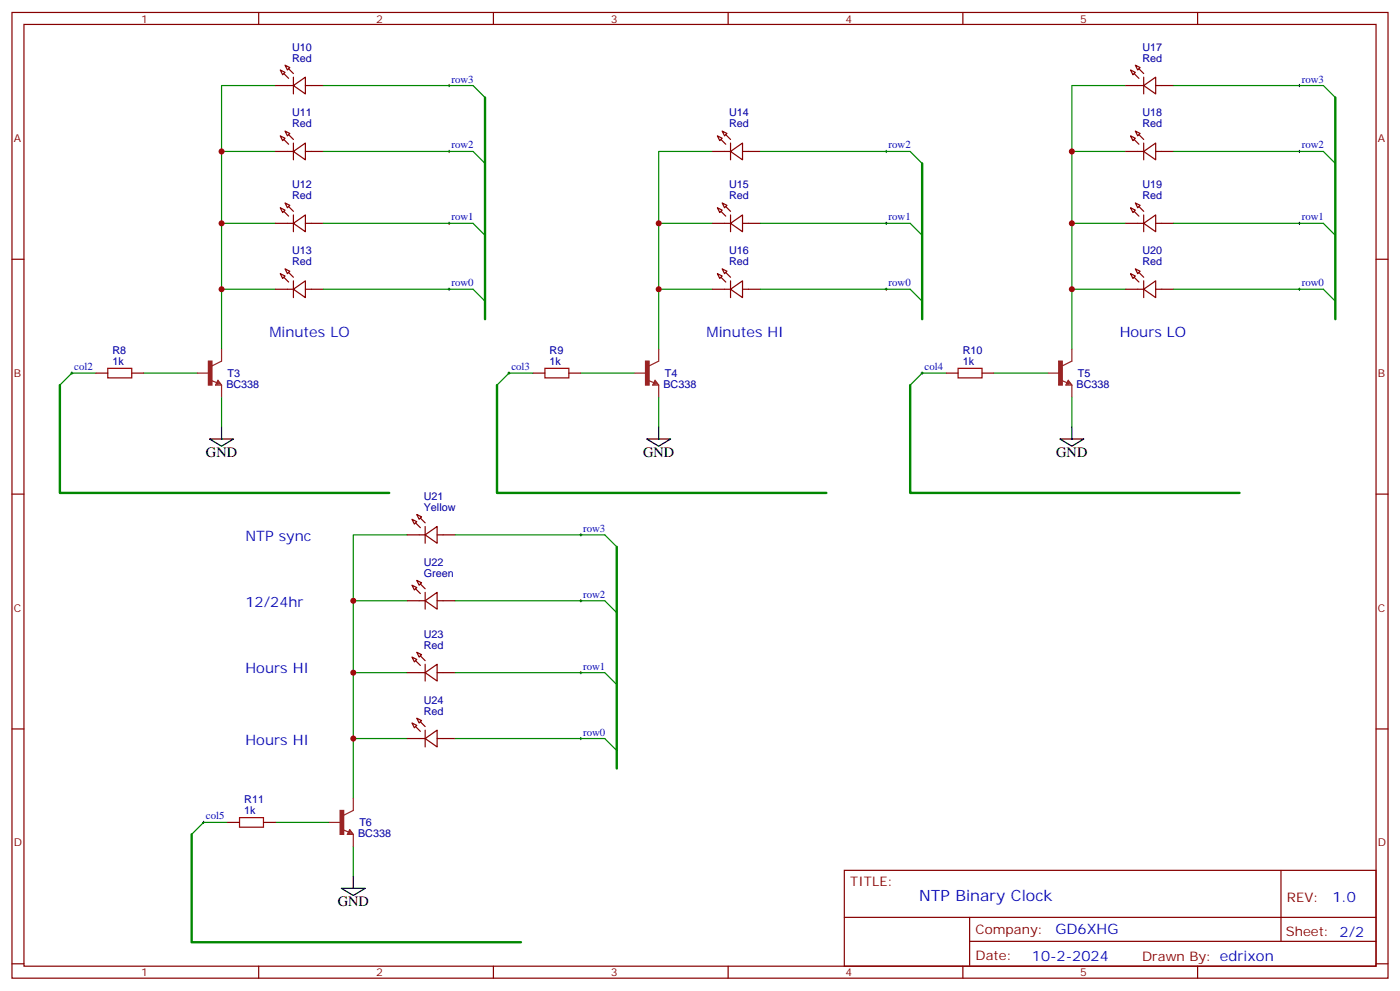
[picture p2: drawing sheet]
<svg xmlns="http://www.w3.org/2000/svg" width="412mm" height="292mm" viewBox="0 0 412 292" stroke-linecap="round" stroke-linejoin="round" font-family="sans-serif">
<g fill="none" stroke="#870000" stroke-width=".35">
<path d="M3.5 3.7h405.4v284.3h-405.4zM7.1 7.2h398.2v277.3h-398.2zM76.2 3.7v3.5M84 19.2l1.4 .7-.7 .7zM145.3 3.7v3.5M214.5 3.7v3.5M283.6 3.7v3.5M334.4 19.2l1.4 .7-.7 .7zM352.8 3.7v3.5M81.1 25.2h5.3M82.5 20.6l1.5 .7-.7 .7zM84 38.6l1.4 .7-.7 .7z"/>
<path d="M86.4 25.2l3.6-2.5v5zM86.4 22.7v5M90 25.2h5.2M212.7 38.6l1.4 .7-.7 .7zM331.6 25.2h5.3M333 20.6l1.4 .7-.7 .7zM334.4 38.6l1.4 .7-.7 .7zM336.9 25.2l3.5-2.5v5zM336.9 22.7v5M340.4 25.2h5.3M81.1 44.6h5.3M82.5 40l1.5 .7-.7 .7z"/>
<path d="M84 59.8l1.4 .7-.7 .7zM86.4 44.6l3.6-2.5v5zM86.4 42.1v5M90 44.6h5.2M209.9 44.6h5.3M211.3 40l1.4 .7-.7 .7zM212.7 59.8l1.4 .7-.7 .7zM215.2 44.6l3.5-2.5v5zM215.2 42.1v5M218.7 44.6h5.3M331.6 44.6h5.3M333 40l1.4 .7-.7 .7z"/>
<path d="M334.4 59.8l1.4 .7-.7 .7zM336.9 44.6l3.5-2.5v5zM336.9 42.1v5M340.4 44.6h5.3M3.5 76.3h3.6M81.1 65.8h5.3M82.5 61.2l1.5 .7-.7 .7zM84 79.2l1.4 .7-.7 .7zM86.4 65.8l3.6-2.5v4.9zM86.4 63.3v4.9M90 65.8h5.2M209.9 65.8h5.3"/>
<path d="M211.3 61.2l1.4 .7-.7 .7zM212.7 79.2l1.4 .7-.7 .7zM215.2 65.8l3.5-2.5v4.9zM215.2 63.3v4.9M218.7 65.8h5.3M331.6 65.8h5.3M333 61.2l1.4 .7-.7 .7zM334.4 79.2l1.4 .7-.7 .7zM336.9 65.8l3.5-2.5v4.9zM336.9 63.3v4.9M340.4 65.8h5.3M405.3 76.3h3.6"/>
<path d="M81.1 85.2h5.3M82.5 80.6l1.5 .7-.7 .7zM86.4 85.2l3.6-2.5v4.9zM86.4 82.7v4.9M90 85.2h5.2M209.9 85.2h5.3M211.3 80.6l1.4 .7-.7 .7zM215.2 85.2l3.5-2.5v4.9zM215.2 82.7v4.9M218.7 85.2h5.3M331.6 85.2h5.3M333 80.6l1.4 .7-.7 .7z"/>
<path d="M336.9 85.2l3.5-2.5v4.9zM336.9 82.7v4.9M340.4 85.2h5.3M28.2 109.9h3.5M38.8 109.9h3.5M157 109.9h3.5M167.6 109.9h3.5M278.7 109.9h3.5M289.3 109.9h3.5M3.5 145.5h3.6M119.9 157.5h5.3M121.4 152.9l1.4 .7-.7 .7z"/>
<path d="M122.8 151.5l1.4 .7-.7 .7zM125.2 157.5l3.6-2.5v4.9zM125.2 155v4.9M128.8 157.5h5.3M405.3 145.5h3.6M119.9 176.9h5.3M121.4 172.3l1.4 .7-.7 .7zM122.8 170.9l1.4 .7-.7 .7zM125.2 176.9l3.6-2.5v5zM125.2 174.4v5M128.8 176.9h5.3M119.9 198h5.3"/>
<path d="M121.4 193.5l1.4 .7-.7 .7zM122.8 192.1l1.4 .7-.7 .7zM125.2 198l3.6-2.4v4.9zM125.2 195.6v4.9M128.8 198h5.3M3.5 214.6h3.6M119.9 217.5h5.3M121.4 212.9l1.4 .7-.7 .7zM122.8 211.5l1.4 .7-.7 .7zM125.2 217.5l3.6-2.5v4.9zM125.2 215v4.9M128.8 217.5h5.3"/>
<path d="M405.3 214.6h3.6M67 242.1h3.6M77.6 242.1h3.5M248.7 256.3h156.6v28.2h-156.6zM377.3 256.3v20.9M248.7 270.1h156.5M285.6 277.2h119.6M285.6 270.1v14.1M3.5 283.8h3.6M76.2 284.5v3.5M145.3 284.5v3.5M214.5 284.5v3.5"/>
<path d="M283.6 284.5v3.5M352.8 284.5v3.5M405.3 283.8h3.6"/>
</g>
<g fill="none" stroke="#008700" stroke-width=".35">
<path d="M81.1 25.2h-15.8v77.6M95.2 25.2h44.1l3.6 3.5M331.6 25.2h-15.9v77.6M345.7 25.2h44.1l3.5 3.5M65.3 44.6h15.8M95.2 44.6h44.1l3.6 3.5M209.9 44.6h-15.9v58.2M224 44.6h44.1l3.5 3.5M315.7 44.6h15.9M345.7 44.6h44.1l3.5 3.5M65.3 65.8h15.8M95.2 65.8h44.1l3.6 3.5"/>
<path d="M194 65.8h15.9M224 65.8h44.1l3.5 3.5M315.7 65.8h15.9M345.7 65.8h44.1l3.5 3.5M65.3 85.2h15.8M95.2 85.2h44.1l3.6 3.5M194 85.2h15.9M224 85.2h44.1l3.5 3.5M315.7 85.2h15.9M345.7 85.2h44.1l3.5 3.5M28.2 109.9h-7l-3.6 3.5M42.3 109.9h15.9"/>
<path d="M65.3 116.9v8.8M157 109.9h-7.1l-3.5 3.5M171.1 109.9h15.9M194 116.9v8.8M278.7 109.9h-7.1l-3.5 3.5M292.8 109.9h15.9M315.7 116.9v8.8M119.9 157.5h-15.8v77.6M134.1 157.5h44.1l3.5 3.5M104.1 176.9h15.8M134.1 176.9h44.1l3.5 3.5M104.1 198h15.8"/>
<path d="M134.1 198h44.1l3.5 3.6M104.1 217.5h15.8M134.1 217.5h44.1l3.5 3.5M67 242.1h-7l-3.6 3.6M81.1 242.1h15.9M104.1 249.2v8.8"/>
</g>
<g fill="#870000" stroke="#870000" stroke-width=".35">
<path d="M85 80.2l1.4 1.4z"/>
<path d="M83.6 81.6l1.4 1.4z"/>
<path d="M85 60.8l1.4 1.4z"/>
<path d="M83.6 62.2l1.4 1.4z"/>
<path d="M85 39.7l1.4 1.4z"/>
<path d="M83.6 41.1l1.4 1.4z"/>
<path d="M85 20.2l1.4 1.5z"/>
<path d="M83.6 21.7l1.4 1.4z"/>
<path d="M213.8 80.2l1.4 1.4z"/>
<path d="M212.4 81.6l1.4 1.4z"/>
<path d="M213.8 60.8l1.4 1.4z"/>
<path d="M212.4 62.2l1.4 1.4z"/>
<path d="M213.8 39.7l1.4 1.4z"/>
<path d="M212.4 41.1l1.4 1.4z"/>
<path d="M335.5 80.2l1.4 1.4z"/>
<path d="M334.1 81.6l1.4 1.4z"/>
<path d="M335.5 60.8l1.4 1.4z"/>
<path d="M334.1 62.2l1.4 1.4z"/>
<path d="M335.5 39.7l1.4 1.4z"/>
<path d="M334.1 41.1l1.4 1.4z"/>
<path d="M335.5 20.2l1.4 1.5z"/>
<path d="M334.1 21.7l1.4 1.4z"/>
<path d="M123.8 212.5l1.4 1.4z"/>
<path d="M122.4 213.9l1.4 1.4z"/>
<path d="M123.8 193.1l1.4 1.4z"/>
<path d="M122.4 194.5l1.4 1.4z"/>
<path d="M123.8 171.9l1.4 1.5z"/>
<path d="M122.4 173.4l1.4 1.4z"/>
<path d="M123.8 152.5l1.4 1.5z"/>
<path d="M122.4 154l1.4 1.4z"/>
</g>
<g fill="none" stroke="#000" stroke-width=".29">
<path d="M131.9 25.2h.7M132.3 24.8v.7M382.4 25.2h.7M382.8 24.8v.7M131.9 44.6h.7M132.3 44.2v.7M260.7 44.6h.7M261.1 44.2v.7M382.4 44.6h.7M382.8 44.2v.7M131.9 65.8h.7M132.3 65.4v.7"/>
<path d="M260.7 65.8h.7M261.1 65.4v.7M382.4 65.8h.7M382.8 65.4v.7M131.9 85.2h.7M132.3 84.8v.7M260.7 85.2h.7M261.1 84.8v.7M382.4 85.2h.7M382.8 84.8v.7M20.8 109.9h.7M21.2 109.5v.7"/>
<path d="M149.6 109.9h.7M149.9 109.5v.7M271.3 109.9h.7M271.6 109.5v.7M170.7 157.5h.7M171.1 157.1v.7M170.7 176.9h.7M171.1 176.5v.7M170.7 198h.7M171.1 197.7v.7M170.7 217.5h.7M171.1 217.1v.7"/>
<path d="M59.6 242.1h.7M60 241.8v.7"/>
</g>
<path d="M142.9 28.7v65.3M393.3 28.7v65.3M271.6 48.1v45.9M17.6 113.4v31.7h97.1M146.4 113.4v31.7h97M268.1 113.4v31.7h97M181.7 161v65.3M56.4 245.7v31.7h97.1" fill="none" stroke="#008700" stroke-width=".71"/>
<path d="M61.7 129.3h7.1l-3.5 2.1zM65.3 125.7v3.6M190.5 129.3h7.1l-3.6 2.1zM194 125.7v3.6M312.2 129.3h7.1l-3.6 2.1zM315.7 125.7v3.6M104.1 258v3.5M100.5 261.5h7.1l-3.5 2.2z" fill="none" stroke="#000" stroke-width=".35"/>
<path d="M31.7 108.4h7.1v2.9h-7.1zM160.5 108.4h7.1v2.9h-7.1zM282.2 108.4h7.1v2.9h-7.1zM70.6 240.7h7v2.9h-7z" fill="none" stroke="#a10000" stroke-width=".35"/>
<g fill="none" stroke="#8c2424" stroke-width=".35">
<path d="M58.2 109.9h3.5M62.1 112l1.8 .7M64.2 112l1.1 1.4h-1.8zM64.2 112.3l.7 .7h-1zM64.2 112.7v.3M65.3 102.8v3.5l-2.9 1.4M65.3 113.4v3.5M187 109.9h3.5M190.9 112l1.7 .7M193 112l1 1.4h-1.7zM193 112.3l.7 .7h-1.1zM193 112.7v.3"/>
<path d="M194 102.8v3.5l-2.8 1.4M194 113.4v3.5M308.7 109.9h3.5M312.6 112l1.7 .7M314.7 112l1 1.4h-1.7zM314.7 112.3l.7 .7h-1.1zM314.7 112.7v.3M315.7 102.8v3.5l-2.8 1.4M315.7 113.4v3.5M104.1 235.1v3.5l-2.9 1.4M97 242.1h3.5M100.9 244.3l1.8 .7"/>
<path d="M103 244.3l1.1 1.4h-1.8zM103 244.6l.7 .7h-1zM103 245v.3M104.1 245.7v3.5"/>
</g>
<g fill="#8c2424" stroke="#8c2424" stroke-width=".35">
<path d="M61.4 106.3h1v7.1h-1z"/>
<path d="M190.1 106.3h1.1v7.1h-1.1z"/>
<path d="M311.9 106.3h1v7.1h-1z"/>
<path d="M100.2 238.6h1v7.1h-1z"/>
</g>
<g fill="#c00">
<circle cx="65.3" cy="44.6" r=".88"/>
<circle cx="65.3" cy="65.8" r=".88"/>
<circle cx="65.3" cy="85.2" r=".88"/>
<circle cx="315.7" cy="44.6" r=".88"/>
<circle cx="315.7" cy="65.8" r=".88"/>
<circle cx="315.7" cy="85.2" r=".88"/>
<circle cx="104.1" cy="176.9" r=".88"/>
<circle cx="104.1" cy="198" r=".88"/>
<circle cx="104.1" cy="217.5" r=".88"/>
<circle cx="194" cy="65.8" r=".88"/>
<circle cx="194" cy="85.2" r=".88"/>
</g>
<text font-size="4.6" fill="#00f" x="270.8" y="265.3">NTP Binary Clock</text>
<g font-size="4.2" fill="#00f">
<text x="79.4" y="99.3">Minutes LO</text>
<text x="208.1" y="99.3">Minutes HI</text>
<text x="329.8" y="99.3">Hours LO</text>
<text x="72.3" y="159.2">NTP sync</text>
<text x="72.3" y="178.6">12/24hr</text>
<text x="72.3" y="198">Hours HI</text>
<text x="72.3" y="219.2">Hours HI</text>
<text x="392.5" y="265.5">1.0</text>
<text x="310.9" y="275.1">GD6XHG</text>
<text x="304" y="282.9">10-2-2024</text>
</g>
<g font-size="4.2">
<text x="60.7" y="134.5">GND</text>
<text x="189.4" y="134.5">GND</text>
<text x="311.1" y="134.5">GND</text>
<text x="99.5" y="266.8">GND</text>
</g>
<g font-size="3.9" fill="#800">
<text x="250.5" y="260.8">TITLE:</text>
<text x="379.1" y="265.5">REV:</text>
<text x="287.4" y="275">Company:</text>
<text x="378.7" y="275.7">Sheet: 2/2</text>
<text x="287.4" y="282.7">Date:</text>
<text x="336.4" y="282.8">Drawn By: edrixon</text>
</g>
<g font-size="3.2" fill="#800">
<text x="41.6" y="6.7">1</text>
<text x="110.8" y="6.7">2</text>
<text x="179.9" y="6.7">3</text>
<text x="249.1" y="6.7">4</text>
<text x="318.2" y="6.7">5</text>
<text x="4.1" y="41.8">A</text>
<text x="405.9" y="41.8">A</text>
<text x="4.1" y="110.9">B</text>
<text x="405.9" y="110.9">B</text>
<text x="4.1" y="180.1">C</text>
<text x="405.9" y="180.1">C</text>
<text x="4.1" y="249.2">D</text>
<text x="405.9" y="249.2">D</text>
<text x="41.6" y="287.5">1</text>
<text x="110.8" y="287.5">2</text>
<text x="179.9" y="287.5">3</text>
<text x="249.1" y="287.5">4</text>
<text x="318.2" y="287.5">5</text>
</g>
<g font-size="3.2" fill="#000080">
<text x="86" y="14.9">U10</text>
<text x="336.5" y="14.9">U17</text>
<text x="86" y="18.1">Red</text>
<text x="336.5" y="18.1">Red</text>
<text x="86" y="34.3">U11</text>
<text x="214.8" y="34.3">U14</text>
<text x="336.5" y="34.3">U18</text>
<text x="86" y="37.5">Red</text>
<text x="214.8" y="37.5">Red</text>
<text x="336.5" y="37.5">Red</text>
<text x="86" y="58.7">Red</text>
<text x="86" y="55.4">U12</text>
<text x="214.8" y="58.7">Red</text>
<text x="214.8" y="55.4">U15</text>
<text x="336.5" y="58.7">Red</text>
<text x="336.5" y="55.4">U19</text>
<text x="86" y="74.9">U13</text>
<text x="214.8" y="74.9">U16</text>
<text x="336.5" y="74.9">U20</text>
<text x="86" y="78.1">Red</text>
<text x="214.8" y="78.1">Red</text>
<text x="336.5" y="78.1">Red</text>
<text x="33.1" y="107.4">1k</text>
<text x="33.1" y="104.2">R8</text>
<text x="161.9" y="107.4">1k</text>
<text x="161.9" y="104.2">R9</text>
<text x="283.6" y="107.4">1k</text>
<text x="283.6" y="104.2">R10</text>
<text x="67.1" y="111">T3</text>
<text x="195.8" y="111">T4</text>
<text x="317.5" y="111">T5</text>
<text x="66.7" y="114.2">BC338</text>
<text x="195.4" y="114.2">BC338</text>
<text x="317.1" y="114.2">BC338</text>
<text x="124.8" y="147.2">U21</text>
<text x="124.8" y="150.4">Yellow</text>
<text x="124.8" y="166.6">U22</text>
<text x="124.8" y="169.8">Green</text>
<text x="124.8" y="191">Red</text>
<text x="124.8" y="187.7">U23</text>
<text x="124.8" y="207.1">U24</text>
<text x="124.8" y="210.4">Red</text>
<text x="71.9" y="239.7">1k</text>
<text x="72" y="236.5">R11</text>
<text x="105.9" y="243.3">T6</text>
<text x="105.5" y="246.5">BC338</text>
</g>
<g font-size="3.2" fill="#00f">
<text x="133" y="24.3">row3</text>
<text x="383.5" y="24.3">row3</text>
<text x="133" y="43.7">row2</text>
<text x="261.8" y="43.7">row2</text>
<text x="383.5" y="43.7">row2</text>
<text x="133" y="64.9">row1</text>
<text x="261.8" y="64.9">row1</text>
<text x="383.5" y="64.9">row1</text>
<text x="133" y="84.3">row0</text>
<text x="261.8" y="84.3">row0</text>
<text x="383.5" y="84.3">row0</text>
<text x="21.9" y="109">col2</text>
<text x="150.6" y="109">col3</text>
<text x="272.3" y="109">col4</text>
<text x="171.8" y="156.6">row3</text>
<text x="171.8" y="176">row2</text>
<text x="171.8" y="197.2">row1</text>
<text x="171.8" y="216.6">row0</text>
<text x="60.7" y="241.3">col5</text>
</g>
</svg>
